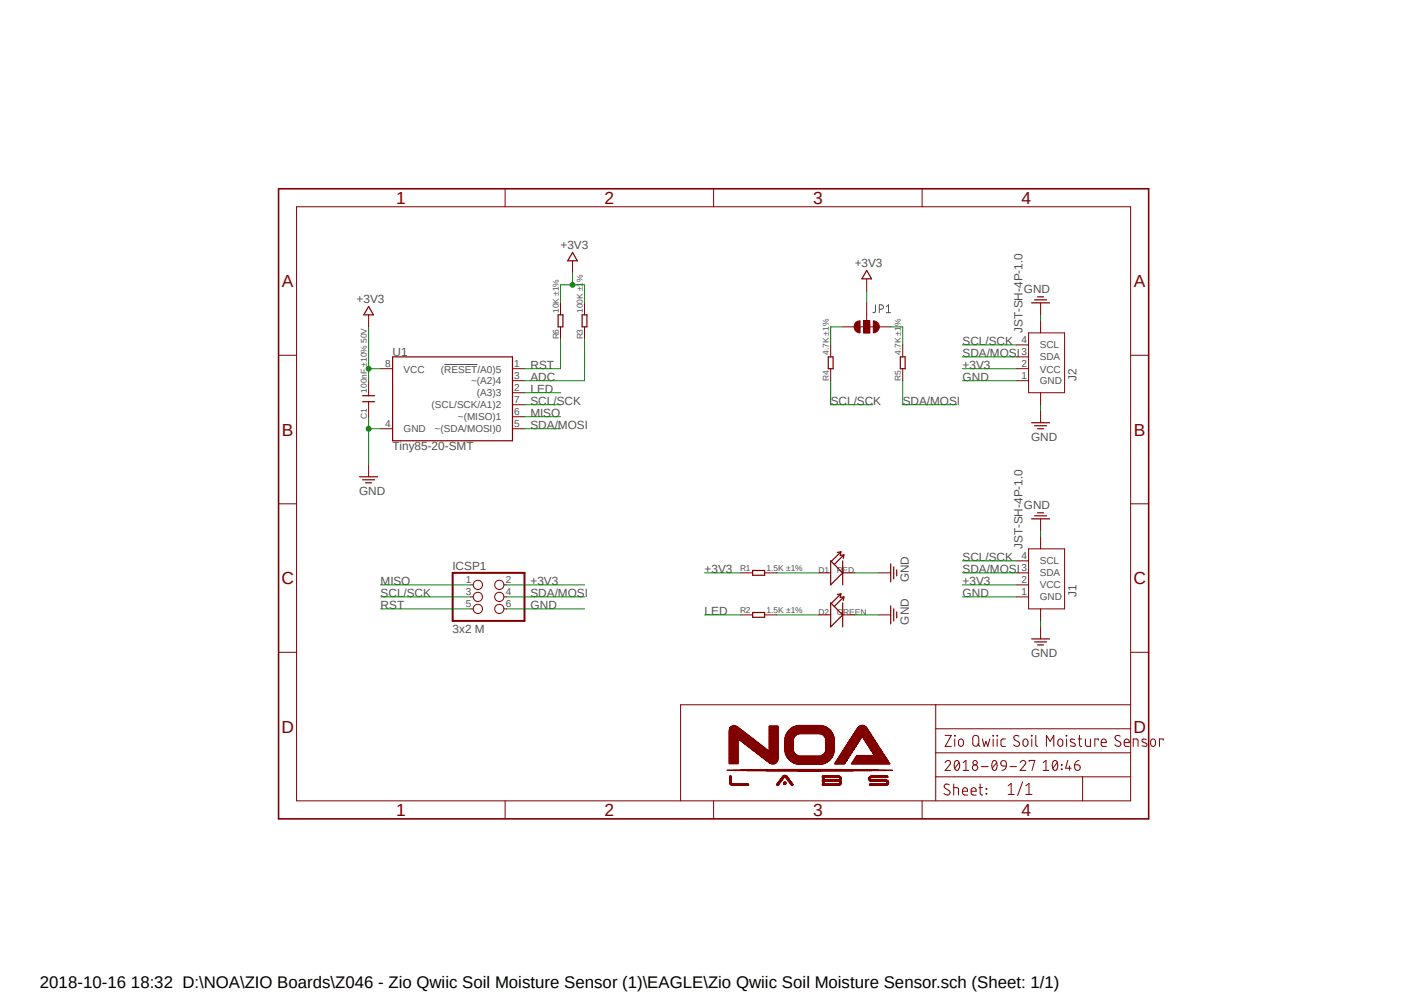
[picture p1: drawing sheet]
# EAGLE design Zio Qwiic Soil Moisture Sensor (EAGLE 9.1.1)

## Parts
C1  100nF ±10% 50V  C-0603  [C0603]
D1  RED  LED'0603'  [LED-0603]
D2  GREEN  LED'0603'  [LED-0603]
ICSP1  3x2 M  PINHD-2X3  [2X03]
J1  JST-SH-4P-1.0  [JST-SH-4P]
J2  JST-SH-4P-1.0  [JST-SH-4P]
JP1  SMT-JUMPER_3_2-NC_TRACE  [SMT-JUMPER_3_2-NC_TRACE]
R1  1.5K ±1%  R-0603  [R0603]
R2  1.5K ±1%  R-0603  [R0603]
R3  100K ±1%  R-0603  [R0603]
R4  4.7K ±1%  R-0603  [R0603]
R5  4.7K ±1%  R-0603  [R0603]
R6  10K ±1%  R-0603  [R0603]
U1  Tiny85-20-SMT  ATTINY85-ARDUINOTINY85-20-SMT  [SO08-EIAJ_MCU]

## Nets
+3V3: C1.2 ICSP1.2 J1.2(VCC) J2.2(VCC) JP1.2 R1.1 R3.2 R6.2 U1.8(VCC)
ADC: R3.1 U1.3(~(A2)4)
GND: C1.1 D1.- D2.- ICSP1.6 J1.1(GND) J1.NC1 J1.NC2 J2.1(GND) J2.NC1 J2.NC2 U1.4(GND)
LED: R2.1 U1.2((A3)3)
MISO: ICSP1.1 U1.6(~(MISO)1)
N$1: D1.+ R1.2
N$2: D2.+ R2.2
N$6: JP1.3 R4.2
N$8: JP1.1 R5.2
RST: ICSP1.5 R6.1 U1.1((!RESET!/A0)5)
SCL/SCK: ICSP1.3 J1.4(SCL) J2.4(SCL) R4.1 U1.7((SCL/SCK/A1)2)
SDA/MOSI: ICSP1.4 J1.3(SDA) J2.3(SDA) R5.1 U1.5(~(SDA/MOSI)0)
